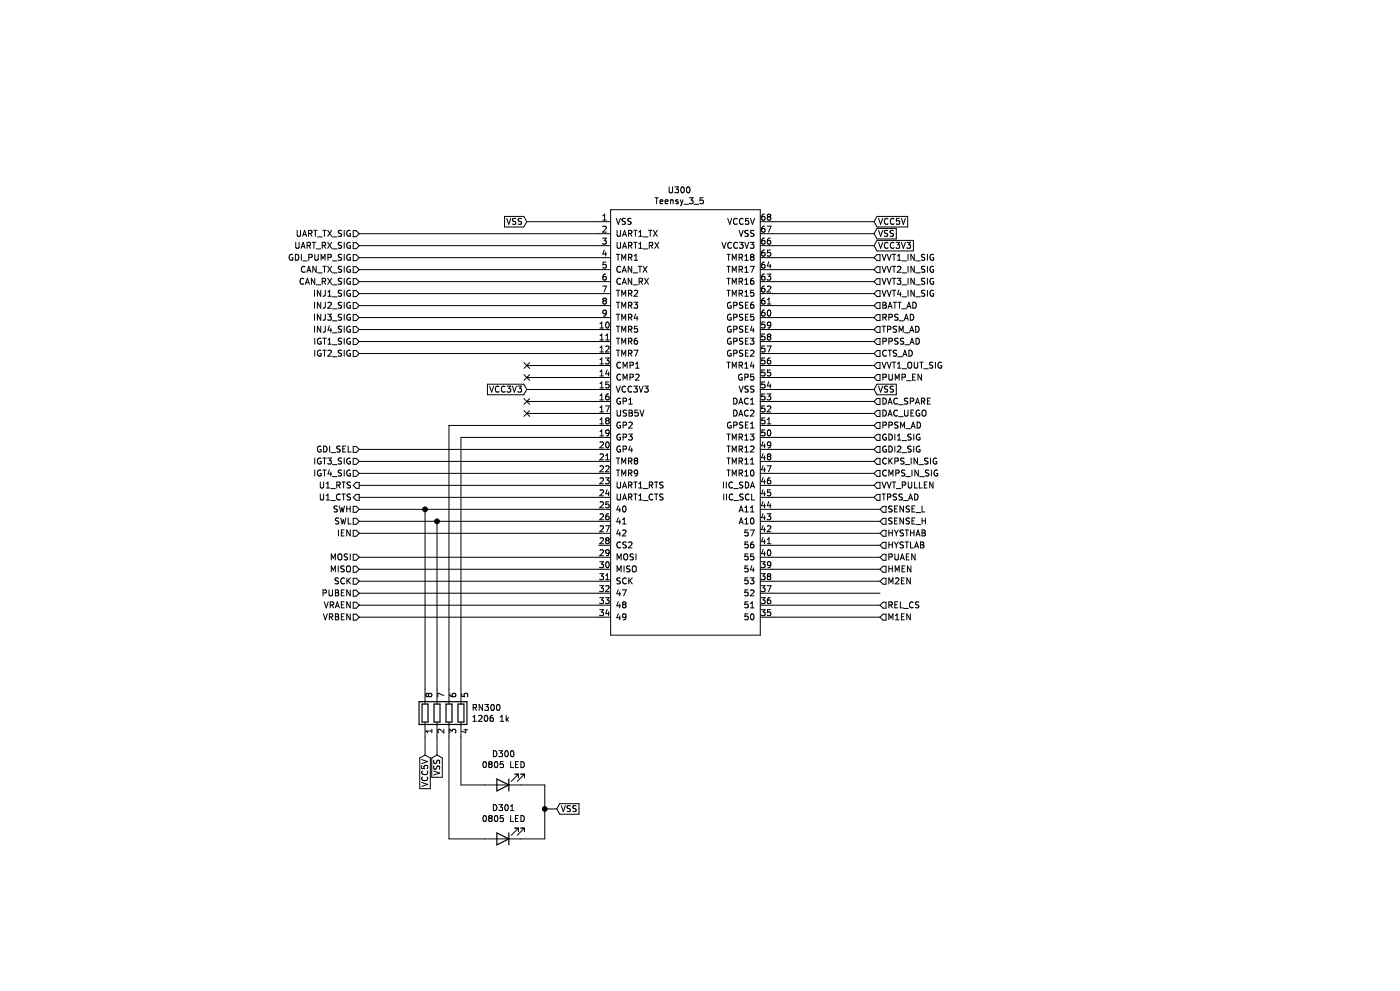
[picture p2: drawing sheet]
EESchema Schematic File Version 4
EELAYER 30 0
EELAYER END
$Descr A4 11693 8268
encoding utf-8
Sheet 2 9
Title ""
Date ""
Rev ""
Comp ""
Comment1 ""
Comment2 ""
Comment3 ""
Comment4 ""
$EndDescr
$Comp
L Rabbit~ECU~Schematic~Symbols:Teensy_3_5 U300
U 1 1
P 5100 5350
F 0 "U300" H 5675 9115 50  0000 C CNN
F 1 "Teensy_3_5" H 5675 9024 50  0000 C CNN
F 2 "Sparkdog PF-DI V2:TEENSY_3_5" H 5100 5350 50  0001 C CNN
F 3 "" H 5100 5350 50  0001 C CNN
	1    5100 5350
	1    0    0    -1  
$EndComp
Text HLabel 3000 2450 0    50   Input ~ 0
INJ1_SIG
Text HLabel 3000 2550 0    50   Input ~ 0
INJ2_SIG
Text HLabel 3000 2650 0    50   Input ~ 0
INJ3_SIG
Text HLabel 3000 2750 0    50   Input ~ 0
INJ4_SIG
Wire Wire Line
	5000 2450 3000 2450
Wire Wire Line
	3000 2550 5000 2550
Wire Wire Line
	3000 2650 5000 2650
Wire Wire Line
	3000 2750 5000 2750
Text HLabel 3000 2850 0    50   Input ~ 0
IGT1_SIG
Text HLabel 3000 2950 0    50   Input ~ 0
IGT2_SIG
Text HLabel 3000 3850 0    50   Input ~ 0
IGT3_SIG
Text HLabel 3000 3950 0    50   Input ~ 0
IGT4_SIG
Wire Wire Line
	3000 3850 5000 3850
Wire Wire Line
	3000 3950 5000 3950
Wire Wire Line
	3000 2850 5000 2850
Wire Wire Line
	3000 2950 5000 2950
Text HLabel 3000 2050 0    50   Input ~ 0
UART_RX_SIG
Text HLabel 3000 1950 0    50   Input ~ 0
UART_TX_SIG
Wire Wire Line
	3000 1950 5000 1950
Wire Wire Line
	3000 2050 5000 2050
Text GLabel 4400 1850 0    50   Input ~ 0
VSS
Wire Wire Line
	4400 1850 5000 1850
Text HLabel 3000 2150 0    50   Input ~ 0
GDI_PUMP_SIG
Wire Wire Line
	3000 2150 5000 2150
Text HLabel 3000 2250 0    50   Input ~ 0
CAN_TX_SIG
Text HLabel 3000 2350 0    50   Input ~ 0
CAN_RX_SIG
Wire Wire Line
	3000 2250 5000 2250
Wire Wire Line
	3000 2350 5000 2350
Text GLabel 4400 3250 0    50   Input ~ 0
VCC3V3
Wire Wire Line
	4400 3250 5000 3250
Text GLabel 7300 2050 2    50   Input ~ 0
VCC3V3
Wire Wire Line
	7300 2050 6450 2050
Text GLabel 7300 1950 2    50   Input ~ 0
VSS
Text GLabel 7300 1850 2    50   Input ~ 0
VCC5V
Wire Wire Line
	7300 1850 6450 1850
Wire Wire Line
	7300 1950 6450 1950
Text HLabel 7300 2150 2    50   Input ~ 0
VVT1_IN_SIG
Text HLabel 7300 2250 2    50   Input ~ 0
VVT2_IN_SIG
Text HLabel 7300 2350 2    50   Input ~ 0
VVT3_IN_SIG
Text HLabel 7300 2450 2    50   Input ~ 0
VVT4_IN_SIG
Wire Wire Line
	7300 2250 6450 2250
Wire Wire Line
	6450 2350 7300 2350
Wire Wire Line
	7300 2450 6450 2450
Wire Wire Line
	7300 2150 6450 2150
Text HLabel 7300 2550 2    50   Input ~ 0
BATT_AD
Text HLabel 7300 2650 2    50   Input ~ 0
RPS_AD
Text HLabel 7300 2750 2    50   Input ~ 0
TPSM_AD
Text HLabel 7300 2850 2    50   Input ~ 0
PPSS_AD
Text HLabel 7300 2950 2    50   Input ~ 0
CTS_AD
Wire Wire Line
	7300 2550 6450 2550
Wire Wire Line
	6450 2650 7300 2650
Wire Wire Line
	7300 2750 6450 2750
Wire Wire Line
	6450 2850 7300 2850
Wire Wire Line
	7300 2950 6450 2950
Text HLabel 7300 3850 2    50   Input ~ 0
CKPS_IN_SIG
Text HLabel 7300 3950 2    50   Input ~ 0
CMPS_IN_SIG
Wire Wire Line
	7300 3850 6450 3850
Wire Wire Line
	6450 3950 7300 3950
Text HLabel 7300 3450 2    50   Input ~ 0
DAC_UEGO
Wire Wire Line
	7300 3450 6450 3450
Text HLabel 7300 3550 2    50   Input ~ 0
PPSM_AD
Wire Wire Line
	7300 3550 6450 3550
Text HLabel 7300 3050 2    50   Input ~ 0
VVT1_OUT_SIG
Wire Wire Line
	7300 3050 6450 3050
Text GLabel 7300 3250 2    50   Input ~ 0
VSS
Wire Wire Line
	7300 3250 6450 3250
Text HLabel 3000 4250 0    50   Input ~ 0
SWH
Text HLabel 3000 4350 0    50   Input ~ 0
SWL
Text HLabel 3000 4450 0    50   Input ~ 0
IEN
Text HLabel 3000 4950 0    50   Input ~ 0
PUBEN
Text HLabel 3000 5050 0    50   Input ~ 0
VRAEN
Text HLabel 3000 5150 0    50   Input ~ 0
VRBEN
Wire Wire Line
	3000 4950 5000 4950
Wire Wire Line
	5000 5050 3000 5050
Wire Wire Line
	3000 5150 5000 5150
Wire Wire Line
	3000 4450 5000 4450
Text HLabel 7300 3650 2    50   Input ~ 0
GDI1_SIG
Text HLabel 7300 3750 2    50   Input ~ 0
GDI2_SIG
Wire Wire Line
	7300 3650 6450 3650
Wire Wire Line
	6450 3750 7300 3750
Text HLabel 3000 4650 0    50   Input ~ 0
MOSI
Text HLabel 3000 4750 0    50   Input ~ 0
MISO
Text HLabel 3000 4850 0    50   Input ~ 0
SCK
Wire Wire Line
	3000 4650 5000 4650
Wire Wire Line
	5000 4750 3000 4750
Wire Wire Line
	3000 4850 5000 4850
Wire Wire Line
	3000 3750 5000 3750
Text HLabel 3000 3750 0    50   Input ~ 0
GDI_SEL
Text HLabel 7300 3150 2    50   Input ~ 0
PUMP_EN
Wire Wire Line
	6450 3150 7300 3150
Text HLabel 7300 4050 2    50   Input ~ 0
VVT_PULLEN
Wire Wire Line
	7300 4050 6450 4050
Text HLabel 7300 4150 2    50   Input ~ 0
TPSS_AD
Wire Wire Line
	7300 4150 6450 4150
NoConn ~ 4400 3050
NoConn ~ 4400 3150
NoConn ~ 4400 3350
NoConn ~ 4400 3450
Wire Wire Line
	5000 3150 4400 3150
Wire Wire Line
	4400 3050 5000 3050
Wire Wire Line
	4400 3350 5000 3350
Wire Wire Line
	5000 3450 4400 3450
Wire Wire Line
	6450 4350 7350 4350
Wire Wire Line
	7350 4250 6450 4250
Text HLabel 7350 4250 2    50   Input ~ 0
SENSE_L
Text HLabel 7350 4350 2    50   Input ~ 0
SENSE_H
Wire Wire Line
	7350 4450 6450 4450
Wire Wire Line
	6450 4550 7350 4550
Wire Wire Line
	7350 4650 6450 4650
Wire Wire Line
	6450 4750 7350 4750
Wire Wire Line
	7350 4850 6450 4850
Wire Wire Line
	6450 4950 7350 4950
Wire Wire Line
	7350 5050 6450 5050
Wire Wire Line
	6450 5150 7350 5150
Text HLabel 7350 4450 2    50   Input ~ 0
HYSTHAB
Text HLabel 7350 4550 2    50   Input ~ 0
HYSTLAB
Text HLabel 7350 4650 2    50   Input ~ 0
PUAEN
Text HLabel 7350 4750 2    50   Input ~ 0
HMEN
Text HLabel 7350 4850 2    50   Input ~ 0
M2EN
Text HLabel 7350 5050 2    50   Input ~ 0
REL_CS
Text HLabel 7350 5150 2    50   Input ~ 0
M1EN
Wire Wire Line
	3000 4250 3550 4250
Wire Wire Line
	3000 4350 3650 4350
Wire Wire Line
	3550 4250 3550 5750
Connection ~ 3550 4250
Wire Wire Line
	3550 4250 5000 4250
Wire Wire Line
	3650 4350 3650 5750
Connection ~ 3650 4350
Wire Wire Line
	3650 4350 5000 4350
$Comp
L Device:R_Pack04 RN300
U 1 1
P 3750 5950
F 0 "RN300" H 3938 5996 50  0000 L CNN
F 1 "1206 1k" H 3938 5905 50  0000 L CNN
F 2 "Samacsys:742C083103JP" V 4025 5950 50  0001 C CNN
F 3 "~" H 3750 5950 50  0001 C CNN
	1    3750 5950
	1    0    0    -1  
$EndComp
Wire Wire Line
	3550 6150 3550 6300
Wire Wire Line
	3650 6150 3650 6300
Text GLabel 3550 6300 3    50   Input ~ 0
VCC5V
Text GLabel 3650 6300 3    50   Input ~ 0
VSS
Wire Wire Line
	3750 5750 3750 3550
Wire Wire Line
	3750 3550 5000 3550
Wire Wire Line
	3850 5750 3850 3650
Wire Wire Line
	3850 3650 5000 3650
Wire Wire Line
	3750 6150 3750 7000
Wire Wire Line
	3750 7000 4050 7000
Wire Wire Line
	3850 6150 3850 6550
Wire Wire Line
	3850 6550 4050 6550
$Comp
L Device:LED D300
U 1 1
P 4200 6550
F 0 "D300" H 4193 6295 50  0000 C CNN
F 1 "0805 LED" H 4193 6386 50  0000 C CNN
F 2 "Samacsys:RESC2012X60N" H 4200 6550 50  0001 C CNN
F 3 "~" H 4200 6550 50  0001 C CNN
	1    4200 6550
	-1   0    0    1   
$EndComp
$Comp
L Device:LED D301
U 1 1
P 4200 7000
F 0 "D301" H 4193 6745 50  0000 C CNN
F 1 "0805 LED" H 4193 6836 50  0000 C CNN
F 2 "Samacsys:RESC2012X60N" H 4200 7000 50  0001 C CNN
F 3 "~" H 4200 7000 50  0001 C CNN
	1    4200 7000
	-1   0    0    1   
$EndComp
Wire Wire Line
	4350 6550 4550 6550
Wire Wire Line
	4550 6550 4550 6750
Wire Wire Line
	4550 7000 4350 7000
Wire Wire Line
	4550 6750 4650 6750
Connection ~ 4550 6750
Wire Wire Line
	4550 6750 4550 7000
Text GLabel 4650 6750 2    50   Input ~ 0
VSS
Wire Wire Line
	6450 3350 7300 3350
Text HLabel 7300 3350 2    50   Input ~ 0
DAC_SPARE
Wire Wire Line
	5000 4050 3000 4050
Wire Wire Line
	3000 4150 5000 4150
Text HLabel 3000 4050 0    50   Output ~ 0
U1_RTS
Text HLabel 3000 4150 0    50   Output ~ 0
U1_CTS
$EndSCHEMATC
